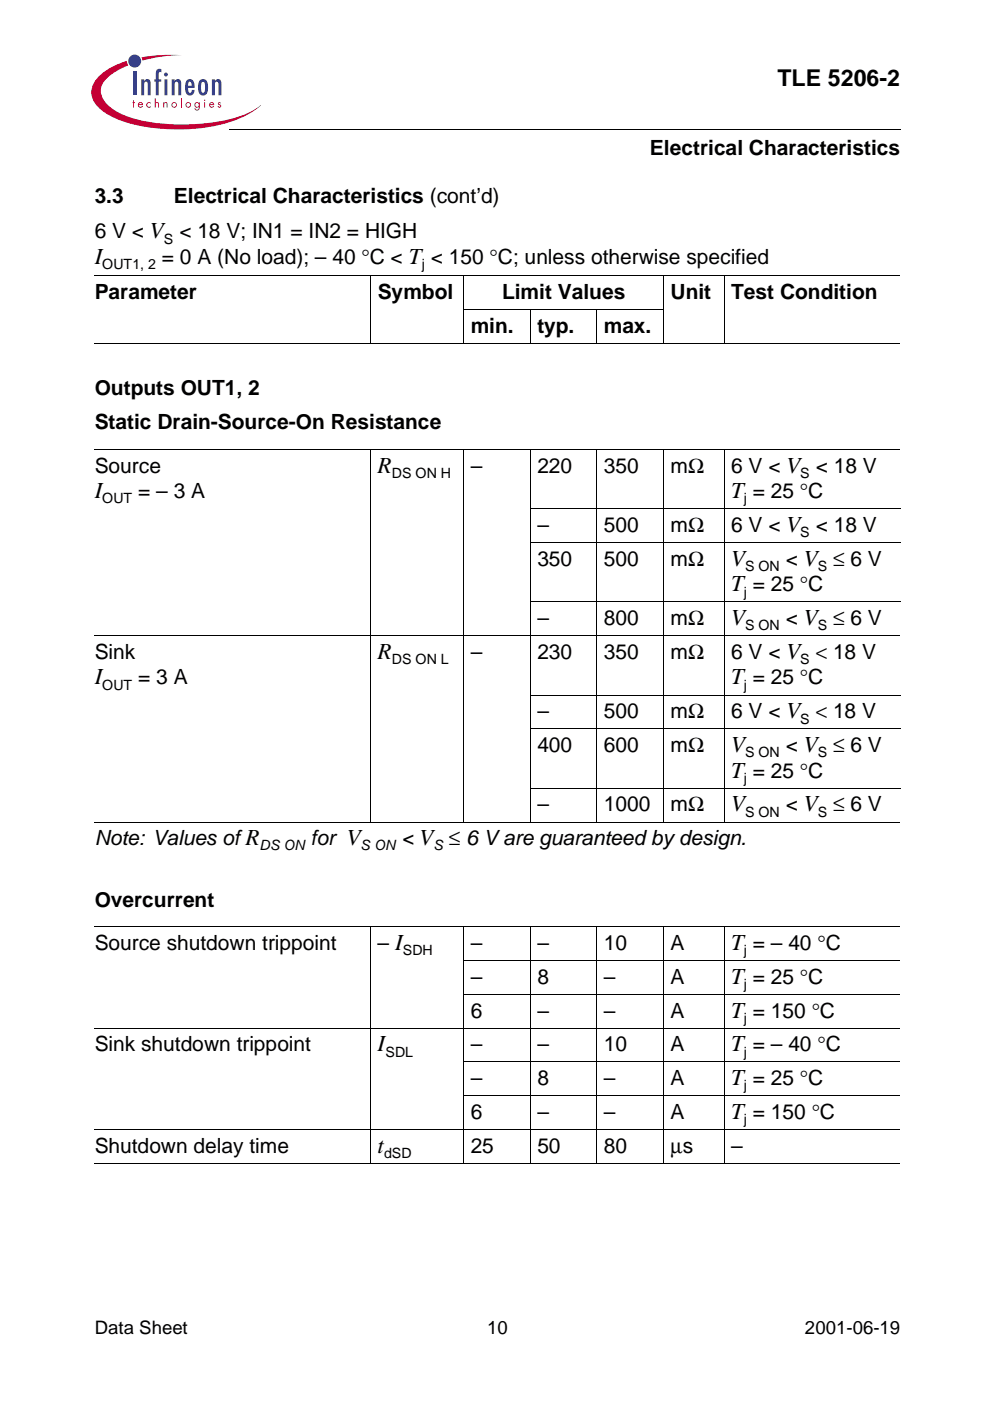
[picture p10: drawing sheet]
<svg xmlns="http://www.w3.org/2000/svg" width="210mm" height="297mm" viewBox="0 0 210 297" stroke-linecap="round" stroke-linejoin="round" font-family="sans-serif">
<g fill="#c40035">
<path d="M28.2 21.3h.2v.4h.2v.2h-.2v.9h-.2v-.9h-.1z"/>
<path d="M31.2 21.8l.6-.1 .2 .1v.2a.41 .41 0 0 0-.7-.1 .41 .41 0 0 0 .1 .7 .41 .41 0 0 0 .6-.1v.2a.6 .6 0 0 1-.8-.1 .6 .6 0 0 1 0-.8z"/>
<path d="M32.8 20.8h.2v1l.3-.2 .4 .3v.9h-.2v-.8l-.2-.2-.3 .3v.7h-.2z"/>
<path d="M34.6 21.7h.2v.1l.3-.2 .3 .1 .1 1.1h-.2v-.8l-.2-.2-.3 .3v.7h-.2z"/>
<path d="M38.3 20.8h.2v2h-.2z"/>
<path d="M46.2 21.8a.33 .33 0 0 1 .6 .1h-.4l.1 .2a.4 .4 0 0 1 .4 .3 .4 .4 0 0 1-.3 .4 .4 .4 0 0 1-.5-.2h.6l-.1-.3a.4 .4 0 0 1-.4-.5z"/>
<path d="M30 12.2a35.9 35.9 0 0 1 8.6-.5 31.2 31.2 0 0 0-8.4 1.2z"/>
<path d="M21 16.1a14.5 14.5 0 0 1 5.9-3.2l.3 1a9.8 9.8 0 0 0-5.7 4.3 4 4 0 0 0 1.7 4.4 20.4 20.4 0 0 0 11.2 3.6 39.1 39.1 0 0 0 18.4-2.3l2.5-1.6a19.1 19.1 0 0 1-10.1 4.5 40.7 40.7 0 0 1-19.8-1.3 9.9 9.9 0 0 1-5.6-4.2 4.3 4.3 0 0 1 1.2-5.2z"/>
<path d="M29.5 22l.3-.2 .3 .3h-.7zM29.4 21.8a.59 .59 0 0 0 0 .9 .59 .59 0 0 0 .9-.2l-.2-.1-.2 .2a.37 .37 0 0 1-.5-.3h.9a.54 .54 0 0 0-.3-.6 .54 .54 0 0 0-.6 .1z"/>
<path d="M36.5 22.2a.41 .41 0 0 1 .8 0 .41 .41 0 0 1-.8 0zM36.3 22.2a.6 .6 0 0 0 1.2 0 .6 .6 0 0 0-1.2 0z"/>
<path d="M39.5 22.2a.41 .41 0 0 1 .8 0 .41 .41 0 0 1-.8 0zM39.3 22.2a.6 .6 0 0 0 1.2 0 .6 .6 0 0 0-1.2 0z"/>
<path d="M41.4 22.2a.4 .4 0 0 1 .8 0 .4 .4 0 0 1-.8 0zM41.4 21.8a.57 .57 0 0 0-.1 .8 .57 .57 0 0 0 .8 0 .44 .44 0 0 1 0 .5 .44 .44 0 0 1-.5 .1l-.2-.3h-.2a.56 .56 0 0 0 .7 .5 .56 .56 0 0 0 .4-.6v-1.1h-.2v.1l-.3-.2z"/>
<path d="M43.3 21.7h.2v1.1h-.2zM43.3 21.2a.14 .14 0 0 1 .2 0 .14 .14 0 0 1-.2 0z"/>
<path d="M44.6 22l.3-.2 .3 .3h-.7zM44.5 21.8a.59 .59 0 0 0 0 .9 .59 .59 0 0 0 .9-.2l-.2-.1-.2 .2a.37 .37 0 0 1-.5-.3h.9a.54 .54 0 0 0-.3-.6 .54 .54 0 0 0-.6 .1z"/>
</g>
<g fill="#343e93">
<path d="M28.2 15.2h.7v5h-.7z"/>
<path d="M29.9 16.8h.7v.4a.77 .77 0 0 1 1-.4 .77 .77 0 0 1 .4 1.1v2.3h-.7v-2.6l-.4-.3a.58 .58 0 0 0-.3 .8v2.1h-.7z"/>
<path d="M33.2 14.8l.6-.2 .4 .1v.6h-.2l-.3 .3v1.2h.5v.5h-.5v2.9h-.7v-2.9h-.3v-.5h.3v-1.4z"/>
<path d="M36.4 16.8h.6v.4a.77 .77 0 0 1 1.1-.4 .77 .77 0 0 1 .3 1.1v2.3h-.6v-2.6l-.4-.3a.58 .58 0 0 0-.4 .8v2.1h-.6z"/>
<path d="M44.9 16.8h.7v.4a.77 .77 0 0 1 1-.4 .77 .77 0 0 1 .3 1.1v2.3h-.6v-2.6l-.4-.3a.58 .58 0 0 0-.3 .8v2.1h-.7z"/>
<path d="M34.9 16.8h.6v3.4h-.6zM34.8 15.8a.42 .42 0 0 1 .8 0 .42 .42 0 0 1-.8 0z"/>
<path d="M40 17.4l.2-.1a.73 .73 0 0 1 .4 .9h-.7zM39.8 16.9a2.68 2.68 0 0 0 0 3.2 1.01 1.01 0 0 0 1.1 0 1.01 1.01 0 0 0 .4-1h-.6l-.2 .5-.2 .1a.98 .98 0 0 1-.4-1.1l1.4-.1a1.54 1.54 0 0 0-1.1-1.7z"/>
<path d="M42.8 17.5l.3-.2a1.27 1.27 0 0 1 .4 1.5l-.2 .7-.2 .2a1.27 1.27 0 0 1-.5-1.5zM42.3 17.2l-.3 1.3a1.47 1.47 0 0 0 1.1 1.8 1.31 1.31 0 0 0 1-1.8 1.48 1.48 0 0 0-1-1.7l-.5 .1z"/>
<circle cx="28.6" cy="12.9" r="1.37"/>
</g>
<path d="M48.5 27.5l.1 .1zM190.9 27.5v.1z" fill="#000"/>
<g fill="none" stroke="#000" stroke-width=".21">
<path d="M48.6 27.6h142.3M20.1 58.5h170.8M78.6 58.4v14.5M98.3 58.4v14.5M140.7 58.4v14.5M153.5 58.4v14.5M20.1 72.8h170.8M98.2 65.6h42.6M112.5 65.5v7.4M126.5 65.5v7.4M20.1 95.2h170.8M78.6 95.2v79.1"/>
<path d="M98.3 95.2v79.1M112.5 95.2v79.1M126.5 95.2v79.1M140.7 95.2v79.1M153.5 95.2v79.1M112.4 107.8h78.5M112.4 115h78.5M20.1 134.7h170.8M112.4 127.6h78.5M112.4 147.4h78.5M112.4 154.5h78.5M20.1 174.3h170.8"/>
<path d="M112.4 167.1h78.5M20.1 196.5h170.8M78.6 196.4v50.3M98.3 196.4v50.3M112.5 196.4v50.3M126.5 196.4v50.3M140.7 196.4v50.3M153.5 196.4v50.3M20.1 218h170.8M98.2 203.7h92.7M98.2 210.8h92.7M20.1 239.5h170.8"/>
<path d="M98.2 225.1h92.7M98.2 232.3h92.7M20.1 246.6h170.8"/>
</g>
<g font-size="4.9">
<text x="164.8" y="18.2">TLE 5206-2</text>
<text x="20.1" y="56">I</text>
<text x="80.1" y="100.2">R</text>
<text x="20.1" y="105.6">I</text>
<text x="155" y="105.6">T = 25 °C</text>
<text x="155" y="119.9">V</text>
<text x="155" y="125.4">T = 25 °C</text>
<text x="155" y="132.5">V</text>
<text x="80.1" y="139.7">R</text>
<text x="20.1" y="145.1">I</text>
<text x="155" y="145.1">T = 25 °C</text>
<text x="155" y="159.5">V</text>
<text x="155" y="164.9">T = 25 °C</text>
<text x="155" y="172">V</text>
<text x="155" y="201.4">T = – 40 °C</text>
<text x="155" y="208.6">T = 25 °C</text>
<text x="155" y="215.8">T = 150 °C</text>
<text x="80.1" y="222.9">I</text>
<text x="155" y="222.9">T = – 40 °C</text>
<text x="155" y="230.1">T = 25 °C</text>
<text x="155" y="237.2">T = 150 °C</text>
<text x="80.1" y="244.4">t</text>
</g>
<g font-size="4.4">
<text x="137.8" y="32.8">Electrical Characteristics</text>
<text x="20.1" y="43.1">3.3</text>
<text x="36.8" y="43.1">Electrical Characteristics (cont’d)</text>
<text x="20.1" y="50.5">6 V &lt; V &lt; 18 V; IN1 = IN2 = HIGH</text>
<text x="34.3" y="56">= 0 A (No load); – 40 °C &lt; T &lt; 150 °C; unless otherwise specified</text>
<text x="20.1" y="63.4">Parameter</text>
<text x="80.1" y="63.4">Symbol</text>
<text x="106.4" y="63.4">Limit Values</text>
<text x="142.2" y="63.4">Unit</text>
<text x="155" y="63.4">Test Condition</text>
<text x="99.8" y="70.5">min.</text>
<text x="113.9" y="70.5">typ.</text>
<text x="128" y="70.5">max.</text>
<text x="20.1" y="83.7">Outputs OUT1, 2</text>
<text x="20.1" y="91.1">Static Drain-Source-On Resistance</text>
<text x="20.1" y="100.2">Source</text>
<text x="99.8" y="100.2">–</text>
<text x="113.9" y="100.2">220</text>
<text x="128" y="100.2">350</text>
<text x="142.2" y="100.2">mΩ</text>
<text x="155" y="100.2">6 V &lt; V &lt; 18 V</text>
<text x="29.3" y="105.6">= – 3 A</text>
<text x="113.9" y="112.8">–</text>
<text x="128" y="112.8">500</text>
<text x="142.2" y="112.8">mΩ</text>
<text x="155" y="112.8">6 V &lt; V &lt; 18 V</text>
<text x="113.9" y="119.9">350</text>
<text x="128" y="119.9">500</text>
<text x="142.2" y="119.9">mΩ</text>
<text x="166.6" y="119.9">&lt; V ≤ 6 V</text>
<text x="113.9" y="132.5">–</text>
<text x="128" y="132.5">800</text>
<text x="142.2" y="132.5">mΩ</text>
<text x="166.6" y="132.5">&lt; V ≤ 6 V</text>
<text x="20.1" y="139.7">Sink</text>
<text x="99.8" y="139.7">–</text>
<text x="113.9" y="139.7">230</text>
<text x="128" y="139.7">350</text>
<text x="142.2" y="139.7">mΩ</text>
<text x="155" y="139.7">6 V &lt; V &lt; 18 V</text>
<text x="29.3" y="145.1">= 3 A</text>
<text x="113.9" y="152.3">–</text>
<text x="128" y="152.3">500</text>
<text x="142.2" y="152.3">mΩ</text>
<text x="155" y="152.3">6 V &lt; V &lt; 18 V</text>
<text x="113.9" y="159.5">400</text>
<text x="128" y="159.5">600</text>
<text x="142.2" y="159.5">mΩ</text>
<text x="166.6" y="159.5">&lt; V ≤ 6 V</text>
<text x="113.9" y="172">–</text>
<text x="128" y="172">1000</text>
<text x="142.2" y="172">mΩ</text>
<text x="166.6" y="172">&lt; V ≤ 6 V</text>
<text x="20.1" y="179.2">Note: Values ofR</text>
<text x="65.8" y="179.2">for V</text>
<text x="85.1" y="179.2">&lt; V ≤ 6 V are guaranteed by design.</text>
<text x="20.1" y="192.3">Overcurrent</text>
<text x="20.1" y="201.4">Source shutdown trippoint</text>
<text x="80.1" y="201.4">– I</text>
<text x="99.8" y="201.4">–</text>
<text x="113.9" y="201.4">–</text>
<text x="128" y="201.4">10</text>
<text x="142.2" y="201.4">A</text>
<text x="99.8" y="208.6">–</text>
<text x="113.9" y="208.6">8</text>
<text x="128" y="208.6">–</text>
<text x="142.2" y="208.6">A</text>
<text x="99.8" y="215.8">6</text>
<text x="113.9" y="215.8">–</text>
<text x="128" y="215.8">–</text>
<text x="142.2" y="215.8">A</text>
<text x="20.1" y="222.9">Sink shutdown trippoint</text>
<text x="99.8" y="222.9">–</text>
<text x="113.9" y="222.9">–</text>
<text x="128" y="222.9">10</text>
<text x="142.2" y="222.9">A</text>
<text x="99.8" y="230.1">–</text>
<text x="113.9" y="230.1">8</text>
<text x="128" y="230.1">–</text>
<text x="142.2" y="230.1">A</text>
<text x="99.8" y="237.2">6</text>
<text x="113.9" y="237.2">–</text>
<text x="128" y="237.2">–</text>
<text x="142.2" y="237.2">A</text>
<text x="20.1" y="244.4">Shutdown delay time</text>
<text x="99.8" y="244.4">25</text>
<text x="113.9" y="244.4">50</text>
<text x="128" y="244.4">80</text>
<text x="142.2" y="244.4">µs</text>
<text x="155" y="244.4">–</text>
</g>
<g font-size="3.9">
<text x="20.1" y="282.9">Data Sheet</text>
<text x="103.3" y="282.9">10</text>
<text x="170.7" y="282.9">2001-06-19</text>
</g>
<g font-size="3">
<text x="34.8" y="51.6">S</text>
<text x="21.7" y="57.1">OUT1, 2</text>
<text x="89.4" y="57.1">j</text>
<text x="83.1" y="101.3">DS ON H</text>
<text x="169.7" y="101.3">S</text>
<text x="21.7" y="106.7">OUT</text>
<text x="157.7" y="106.7">j</text>
<text x="169.7" y="113.9">S</text>
<text x="158" y="121">S ON</text>
<text x="173.4" y="121">S</text>
<text x="157.7" y="126.5">j</text>
<text x="158" y="133.6">S ON</text>
<text x="173.4" y="133.6">S</text>
<text x="83.1" y="140.8">DS ON L</text>
<text x="169.7" y="140.8">S</text>
<text x="21.7" y="146.2">OUT</text>
<text x="157.7" y="146.2">j</text>
<text x="169.7" y="153.4">S</text>
<text x="158" y="160.6">S ON</text>
<text x="173.4" y="160.6">S</text>
<text x="157.7" y="166">j</text>
<text x="158" y="173.1">S ON</text>
<text x="173.4" y="173.1">S</text>
<text x="55" y="180.3">DS ON</text>
<text x="76.5" y="180.3">S ON</text>
<text x="91.9" y="180.3">S</text>
<text x="85.4" y="202.6">SDH</text>
<text x="157.7" y="202.6">j</text>
<text x="157.7" y="209.7">j</text>
<text x="157.7" y="216.9">j</text>
<text x="81.7" y="224">SDL</text>
<text x="157.7" y="224">j</text>
<text x="157.7" y="231.2">j</text>
<text x="157.7" y="238.3">j</text>
<text x="81.4" y="245.5">dSD</text>
</g>
</svg>
